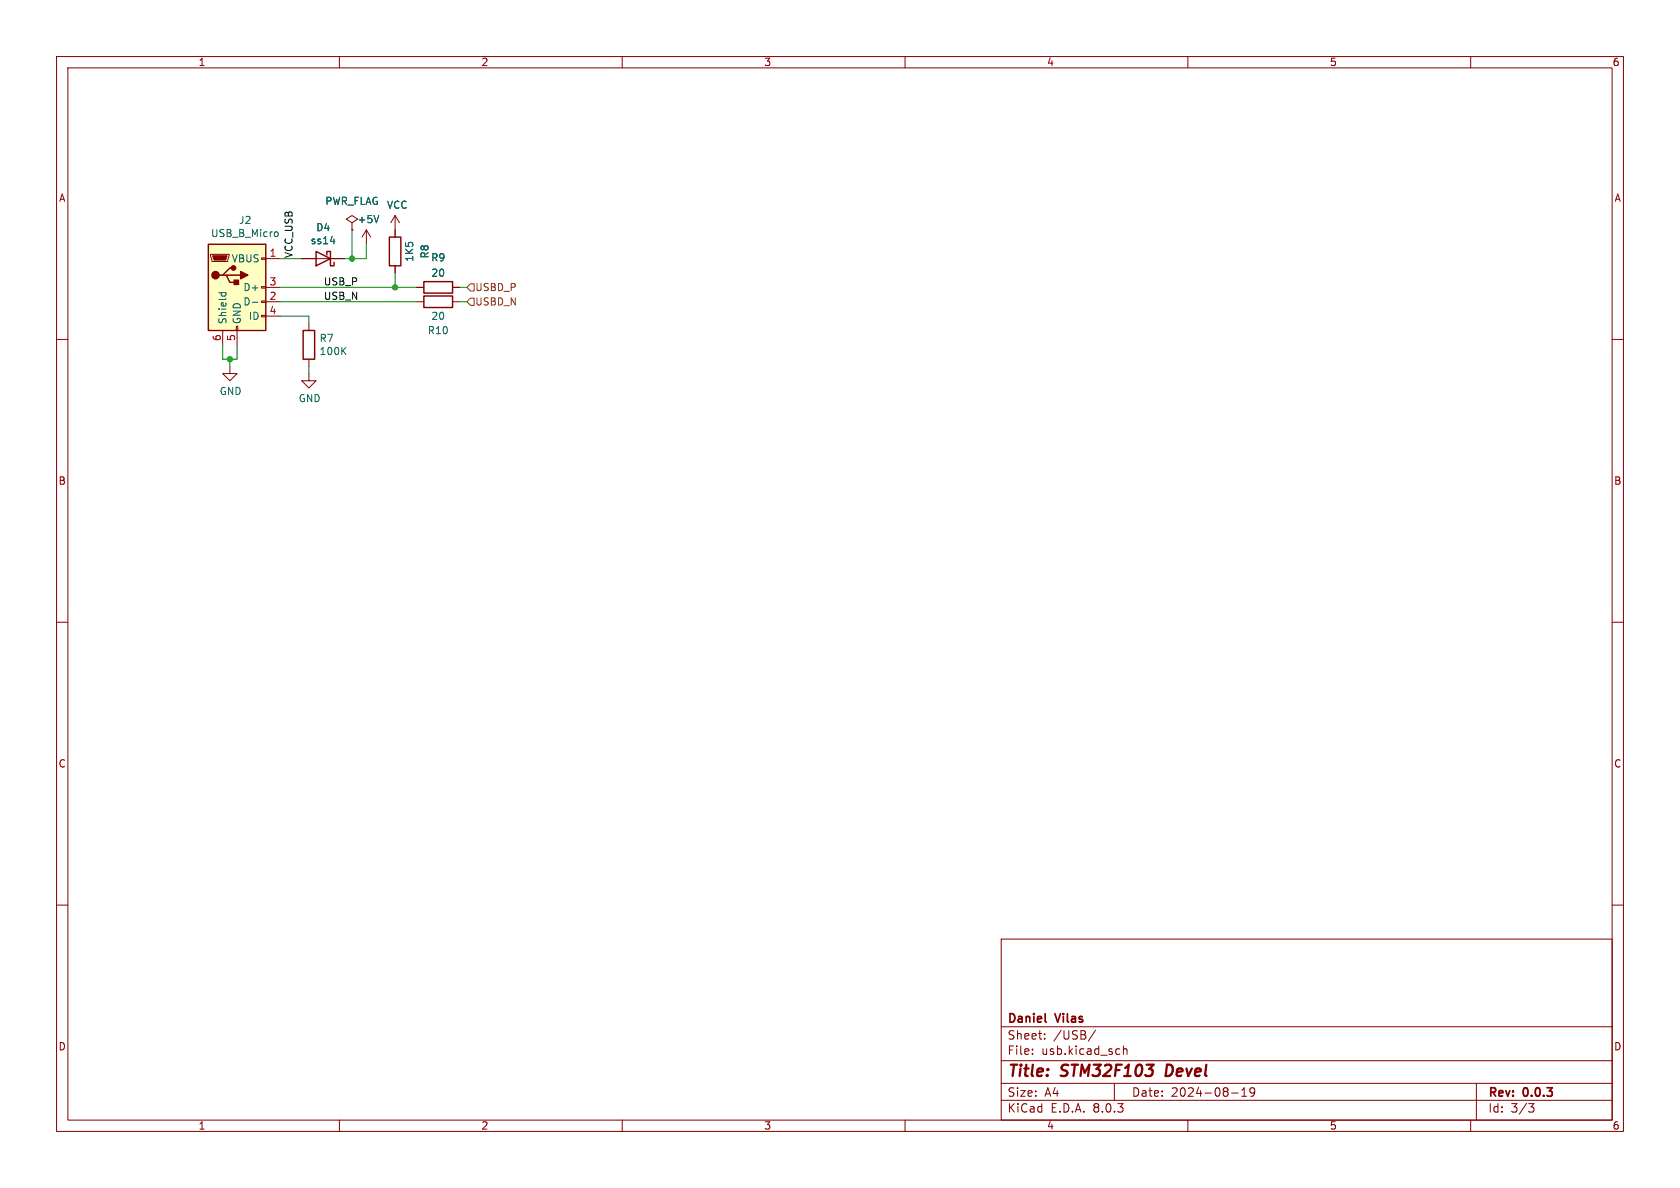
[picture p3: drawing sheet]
<svg xmlns="http://www.w3.org/2000/svg" width="297mm" height="210mm" viewBox="0 0 297 210" stroke-linecap="round" stroke-linejoin="round" font-family="sans-serif">
<g fill="none" stroke="#840000" stroke-width=".18">
<path d="M10 10h277v190h-277zM12 12h273v186h-273zM60 10v2M110 10v2M160 10v2M210 10v2M260 10v2M62.2 39.4l1-.7-1-.6-1 .6 1 .7v1.2M69.8 38.1l-.7 1.3M69.8 38.1v3.8M69.8 38.1l.8 1.3M10 60h2"/>
<path d="M53.3 45.7h7.7M54.6 57.2v1.2M62.2 40.6h.1M64.8 40.6l-.8 1.3M64.8 40.6v2.6M64.8 40.6l.7 1.3M69.8 47v1.3M73.7 50.8h1.2M73.7 53.3h1.2M80 50.8h1.3M80 53.3h1.3M285 60h2"/>
<path d="M40.6 64.8v1.2h1.3l-1.3 1.3-1.2-1.3h1.2M54.6 66v1.3h1.3l-1.3 1.3-1.3-1.3h1.3M54.6 63.5v1.3M10 110h2M285 110h2M10 160h2M285 160h2M177 166h108v32h-108zM60 198v2M110 198v2M160 198v2M177 194.5h108"/>
<path d="M177 191.5h108M177 187.5h108M177 181.5h108M182.5 186.3v.1M182.5 185.5v.1M184.7 183.6v.1M184.7 182.8v.1M193.7 182.1l-1.3 2M197 191.5v3M197.8 185.4l.2 .1M198 186.3l-.2 .1M198.6 184.9v1.5"/>
<path d="M198.6 185.5l.2-.1 .4 .1v.9M210 198v2M217.7 193.2h1.2M219.5 193.8h.9M219.5 192.7l.5-.4v1.5M221.8 192.9l-.3 .3h-.3l-.2-.3 .1-.5 .4-.1 .2 .1a.99 .99 0 0 1-.3 1.4h-.3M260 198v2M261 191.5v6.5M270.2 195.1h1l-.5 .6 .4 .1 .1 .5-.3 .3h-.4"/>
</g>
<path d="M206.3 188.2l-.2 2h.4" fill="none" stroke="#840000" stroke-width=".4"/>
<path d="M184.8 180.6l.2 .1" fill="none" stroke="#840000" stroke-width=".3"/>
<path d="M53.6 58.4h2v5.1h-2zM55.9 44.5l2.5 1.2-2.5 1.3zM57.8 45.1v-.6h.6v2.5h.7v-.6M68.8 41.9h2.1v5.1h-2.1zM74.9 49.8h5.1v2h-5.1zM74.9 52.3h5.1v2.1h-5.1z" fill="none" stroke="#840000" stroke-width=".25"/>
<path d="M67 38.1l-.5 1.3M58.4 42.7h.8M60.6 62l.6 .7M61.2 61.4l-.8 .7" fill="none" stroke="#006464" stroke-width=".18"/>
<path d="M36.8 43.2h10.2v15.2h-10.2z" fill="#ffffc2"/>
<path d="M36.8 43.2h10.2v15.2h-10.2zM39.4 48.6h.6l.6 1.3h1.3M40 48.6h2.5M41.3 47.4h-.7l-1.2 1.2h-.7" fill="none" stroke="#840000" stroke-width=".25"/>
<g fill="#840000" stroke="#840000" stroke-width=".25">
<path d="M42.5 48l1.3 .6-1.3 .7z"/>
<path d="M41.4 49.5h.8v.8h-.8z"/>
<circle cx="38.1" cy="48.6" r=".63"/>
<circle cx="41.3" cy="47.4" r=".38"/>
</g>
<g fill="none" stroke="#840000" stroke-width=".18">
<path d="M37.2 45h3.3v.2l-.2 1h-2.8zM39.4 58.4v2.6M41.8 57.7h.2v.7h-.2zM41.9 58.4v2.6M46.2 55.8h.8v.2h-.8zM46.2 53.2h.8v.3h-.8zM46.2 50.7h.8v.2h-.8zM46.2 45.6h.8v.2h-.8zM47 45.7h2.5M47 53.3h2.5M47 50.8h2.5M47 55.9h2.5"/>
<path d="M53.3 45.7h2.6M58.4 45.7h2.6M62.2 40.6h.1M69.8 40.6v1.3M69.8 47v1.3M73.7 50.8h1.2M80 50.8h1.3"/>
</g>
<path d="M37.6 45.2h2.5l-.2 .8h-2.1z" fill="#840000" stroke="#840000" stroke-width=".18"/>
<path d="M67 38.1l-.5 1.3M38.7 51.7h1.2M39.2 51.7l-.1 .4M39.9 51.7v.4M44.6 53.4h1M48.7 41h.3l.2 .2-.1 .5-.4 .1M58.4 42.7h.8" fill="none" stroke="#006464" stroke-width=".18"/>
<path d="M83.2 50.2h.6v1.2h-.6l-.7-.6zM83.2 52.7h.6v1.3h-.6l-.7-.7z" fill="none" stroke="#725600" stroke-width=".18"/>
<path d="M49.5 50.8h24.2M49.5 55.9h5.1v1.3M49.5 45.7h3.8M49.5 53.3h24.2M62.2 40.6v5.1M64.8 43.2v2.5h-3.8M69.8 48.3v2.5M81.3 50.8h1.2M81.3 53.3h1.2M39.4 61v2.5h2.5v-2.5M40.6 63.5v1.3M54.6 64.8v1.2" fill="none" stroke="#009600" stroke-width=".18"/>
<g fill="#009600" stroke="#009600" stroke-width=".18">
<circle cx="40.6" cy="63.5" r=".46"/>
<circle cx="69.8" cy="50.8" r=".46"/>
<circle cx="62.2" cy="45.7" r=".46"/>
</g>
<g font-size="2.8" fill="#840000">
<text x="178" y="190.9">Title:</text>
<text x="187.7" y="190.9">STM32F103</text>
<text x="206.9" y="190.9">Devel</text>
</g>
<g font-size="2.1" fill="#840000">
<text x="178" y="184">Sheet:</text>
<text x="178" y="181.2">Daniel</text>
<text x="186.2" y="184">/USB/</text>
<text x="186.7" y="181.2">Vilas</text>
<text x="178" y="186.7">File:</text>
<text x="184.1" y="186.7">usb.kicad_sch</text>
<text x="178" y="196.9">KiCad</text>
<text x="178" y="194.1">Size:</text>
<text x="184.7" y="194.1">A4</text>
<text x="185.7" y="196.9">E.D.A.</text>
<text x="193.3" y="196.9">8.0.3</text>
<text x="200" y="194.1">Date:</text>
<text x="207" y="194.1">2024-08-19</text>
<text x="263" y="194.3">Rev:</text>
<text x="263" y="196.9">Id:</text>
<text x="267.1" y="196.9">3/3</text>
<text x="269.4" y="194.3">0.0.3</text>
</g>
<g font-size="1.8" fill="#840000">
<text x="35" y="11.9">1</text>
<text x="85" y="11.9">2</text>
<text x="135" y="11.9">3</text>
<text x="185" y="11.9">4</text>
<text x="235" y="11.9">5</text>
<text x="285" y="11.9">6</text>
<text x="10.3" y="35.9">A</text>
<text x="285.3" y="35.9">A</text>
<text x="10.3" y="85.9">B</text>
<text x="285.3" y="85.9">B</text>
<text x="10.3" y="135.9">C</text>
<text x="285.3" y="135.9">C</text>
<text x="10.3" y="185.9">D</text>
<text x="285.3" y="185.9">D</text>
<text x="35" y="199.9">1</text>
<text x="85" y="199.9">2</text>
<text x="135" y="199.9">3</text>
<text x="185" y="199.9">4</text>
<text x="235" y="199.9">5</text>
<text x="285" y="199.9">6</text>
</g>
<g font-size="1.8" fill="#006464">
<text x="42.2" y="39.8">J2</text>
<text x="55.8" y="41.1">D4</text>
<text x="57.4" y="36.4">PWR_FLAG</text>
<text x="63.1" y="39.6">+5V</text>
<text x="68.3" y="37.1">VCC</text>
<text x="37.2" y="42.1">USB_B_Micro</text>
<text x="40.9" y="46.6">VBUS</text>
<text x="54.8" y="43.4">ss14</text>
<text x="73.3" y="46.4" transform="rotate(-90 73.3 46.4)">1K5</text>
<text x="76" y="45.8" transform="rotate(-90 76 45.8)">R8</text>
<text x="76.1" y="46.4">R9</text>
<text x="42.9" y="51.7">D+</text>
<text x="76.2" y="49.1">20</text>
<text x="40.2" y="57.4" transform="rotate(-90 40.2 57.4)">Shield</text>
<text x="42.8" y="57.4" transform="rotate(-90 42.8 57.4)">GND</text>
<text x="42.9" y="54.2">D-</text>
<text x="43.9" y="56.7">ID</text>
<text x="75.5" y="59.3">R10</text>
<text x="76.2" y="56.7">20</text>
<text x="56.4" y="60.7">R7</text>
<text x="56.4" y="63">100K</text>
<text x="38.7" y="70">GND</text>
<text x="52.7" y="71.3">GND</text>
</g>
<g font-size="1.8" fill="#a90000">
<text x="47.6" y="45.5">1</text>
<text x="47.6" y="53.1">2</text>
<text x="47.6" y="50.5">3</text>
<text x="47.6" y="55.6">4</text>
<text x="39.1" y="60.4" transform="rotate(-90 39.1 60.4)">6</text>
<text x="41.7" y="60.4" transform="rotate(-90 41.7 60.4)">5</text>
</g>
<g font-size="1.8" fill="#0f0f0f">
<text x="51.8" y="45.7" transform="rotate(-90 51.8 45.7)">VCC_USB</text>
<text x="57.1" y="50.5">USB_P</text>
<text x="57.1" y="53.1">USB_N</text>
</g>
<g font-size="1.8" fill="#725600">
<text x="83.9" y="51.7">USBD_P</text>
<text x="83.9" y="54.2">USBD_N</text>
</g>
</svg>
